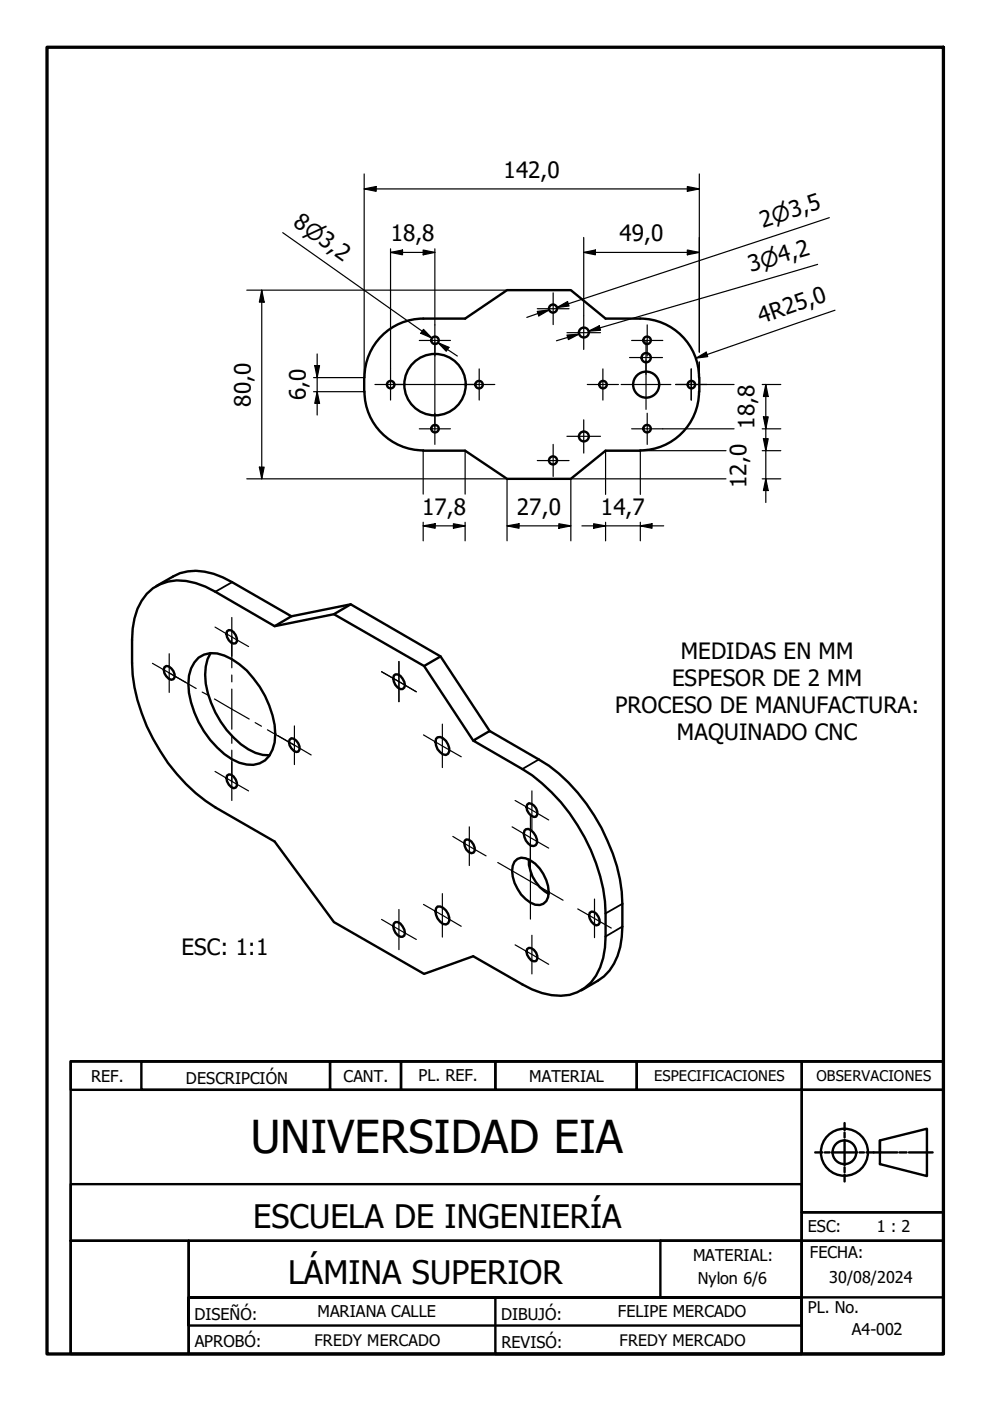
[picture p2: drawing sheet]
<svg xmlns="http://www.w3.org/2000/svg" width="210mm" height="297mm" viewBox="0 0 210 297" stroke-linecap="round" stroke-linejoin="round" font-family="sans-serif">
<!-- layer: Visible (ISO) -->
<g fill="none" stroke="#000" stroke-width=".51">
<path d="M77.2 80.1v2.9M77.3 80a12.5 12.5 0 0 1 12.4-12.5h8.9l8.9-6h13.5l7.4 6h7.3a12.5 12.5 0 0 1 12.5 12.5M77.3 83a12.5 12.5 0 0 0 12.5 12.5M89.7 95.6h8.9l8.9 5.9h13.5l7.4-5.9h7.4M148.2 83a12.5 12.5 0 0 1-12.5 12.5M148.3 80.1v2.9M33.1 124.3l3.6-2.1a11.3 11.3 0 0 1 10.5 .2l14.6 8.3-3.6 2.1-12.5-7.3a14.6 14.6 0 0 0-10.1-2.2 9.6 9.6 0 0 0-7.1 7.8 38.6 38.6 0 0 0 3.9 25.5 37.9 37.9 0 0 0 13.3 14.6l12.5 7.2 12.6 17.1 19.1 11 10.4-3.8 10.4 6a15 15 0 0 0 10.1 2.2 9.6 9.6 0 0 0 7.1-7.8 38.9 38.9 0 0 0-3.9-25.6 37.2 37.2 0 0 0-13.3-14.4l-10.4-6.1 3.5-2 10.4 6a36.9 36.9 0 0 1 14.6 17.2 32.5 32.5 0 0 1 3.2 13.4v4.9a13.7 13.7 0 0 1-3.9 10.5l-1.4 .9-3.4 2.1M42.1 139.4a5.4 5.4 0 0 1 5.5-.4 16.4 16.4 0 0 1 7.5 6.6 18.2 18.2 0 0 1 3.1 11.8 5.2 5.2 0 0 1-4.5 4.8 8.9 8.9 0 0 1-6.1-2.3 20.7 20.7 0 0 1-7.7-14.9 7.1 7.1 0 0 1 2.2-5.6zM44.6 138.5a10.5 10.5 0 0 0-.5 8.5 19.5 19.5 0 0 0 10.1 12.6l1.6 .5h1.3M48.1 133.8l.4-.2a2.03 2.03 0 0 1 1.7 2.4l-.2 .4a1.91 1.91 0 0 1-1.9-2.6zM58.2 132.8l12.6-2.6 19.1 11 10.4 15.8M61.8 130.7l12.6-2.6 19 11.1 10.4 15.8"/>
<path d="M74.4 128.1l-3.6 2.1M93.4 139.2l-3.5 2M34.9 141.5l.3-.3a2.13 2.13 0 0 1 1.8 2.4l-.2 .4a1.62 1.62 0 0 1-1.9-1.3l-.2-.7zM61.4 156.8l.4-.3a2 2 0 0 1 1.4 2.9 1.85 1.85 0 0 1-1.9-2.1zM83.5 143.2l.3-.2a1.91 1.91 0 0 1 1.9 1.6l.2 .7-.2 .5-.4 .3a2.2 2.2 0 0 1-1.8-2.9zM92.5 156.6l.3-.3a2.03 2.03 0 0 1 2.2 1.5 1.43 1.43 0 0 1-.4 2.3 2.72 2.72 0 0 1-2.1-3.5zM48.1 164.5l.4-.3a2.03 2.03 0 0 1 1.7 2.4l-.2 .4-.5 .1a2.26 2.26 0 0 1-1.4-2.6zM98.6 178.2l.3-.2a2.01 2.01 0 0 1 1.7 2.4l-.2 .4a1.52 1.52 0 0 1-1.8-1.4l-.2-.7zM111.2 176.1l.3-.3a1.93 1.93 0 0 1 2.1 1.5l.3 .7v.7l-.3 .5-.4 .2a2.52 2.52 0 0 1-2.1-2.6zM111.8 170.6l.3-.3a1.98 1.98 0 0 1 1.6 2.9 1.86 1.86 0 0 1-2.1-2.1zM83.5 195.8l.3-.3a1.91 1.91 0 0 1 1.9 1.6l.2 .7-.2 .6-.4 .2a2.18 2.18 0 0 1-1.8-2.8zM92.8 192.2a2.53 2.53 0 0 1 2.2 3.6l-.4 .2a2.79 2.79 0 0 1-2.1-3.4z"/>
<path d="M109.1 182.7a2.32 2.32 0 0 1 3.4-.3 8.1 8.1 0 0 1 3.7 7.8 2.28 2.28 0 0 1-3.7 1.2 8.3 8.3 0 0 1-3.8-7.8zM112.1 182.2a8.2 8.2 0 0 0 4.2 7.3M125 193.5l.4-.2a2.03 2.03 0 0 1 1.7 2.4l-.2 .4-.5 .1a2.26 2.26 0 0 1-1.4-2.7zM111.8 201.2l.3-.2a1.91 1.91 0 0 1 1.6 2.8h-.5a2.18 2.18 0 0 1-1.4-2.6z"/>
<circle cx="92.2" cy="72.2" r=".79"/>
<circle cx="117.3" cy="65.4" r=".86"/>
<circle cx="123.8" cy="70.5" r="1.05"/>
<circle cx="137" cy="75.8" r=".98"/>
<circle cx="137.2" cy="72.2" r=".79"/>
<circle cx="82.8" cy="81.6" r=".79"/>
<circle cx="92.2" cy="81.6" r="6.5"/>
<circle cx="92.2" cy="90.9" r=".79"/>
<circle cx="101.6" cy="81.6" r=".79"/>
<circle cx="117.3" cy="97.6" r=".86"/>
<circle cx="123.8" cy="92.5" r="1.05"/>
<circle cx="127.9" cy="81.6" r=".79"/>
<circle cx="137" cy="81.6" r="2.76"/>
<circle cx="137.2" cy="90.9" r=".79"/>
<circle cx="146.6" cy="81.6" r=".79"/>
</g>
<!-- layer: Visible Narrow (ISO) -->
<path d="M49.2 123.4l-3.5 2.1M114.2 161l-3.5 2.1M132 191.6l-3.6 2.1M132 196.5l-3.6 2.1" fill="none" stroke="#000" stroke-width=".38"/>
<!-- layer: Border (ANSI) -->
<path d="M10 10h190v277.1h-190z" fill="none" stroke="#000" stroke-width=".7"/>
<!-- layer: Title (ANSI) -->
<g fill="none" stroke="#000" stroke-width=".51">
<path d="M15 225h185v6.1h-185zM15 225h185v62.1h-185zM30 225h40v6.1h-40zM70 225h15v6.1h-15zM85 225h20v6.1h-20zM105 225h30v6.1h-30zM135 225h35v6.1h-35zM170 231.1h30v25.9h-30zM170 225h30v62.1h-30zM179.1 238.1v1.5M15 251.1h155v12h-155zM170 257h30v6.1h-30z"/>
<path d="M172.8 244.3h1.6M174.9 244.3h1M176.3 244.3h5.4M179.1 240.1v1.1M179.1 241.7v5.4M179.1 247.5v1M179.1 249v1.5M182.2 244.3h1M183.7 244.3h6.5M186.6 241.8l9.9-2.5v10.1l-9.9-2.6zM186.6 241.8v2.5M190.7 244.3h1.5"/>
<path d="M192.7 244.3h5M15 263.1h25v24h-25zM40 263.1h130v12h-130zM40 275.1h130v5.9h-130v-5.9h130v12h-130zM105 275.1h65v12h-65zM140 263.1h30v12h-30zM170 263.1h30v12h-30z"/>
<circle cx="179" cy="244.3" r="5"/>
<circle cx="179" cy="244.3" r="2.51"/>
</g>
<!-- layer: Center Mark (ISO) -->
<g fill="none" stroke="#000" stroke-width=".25">
<path d="M82.8 78.2v6.6M88.9 72.2h6.6M92.2 68.9v6.6M92.2 72.5v18M101.6 78.2v6.6M113.9 65.5h6.7M117.3 62.1v6.7M120.2 70.5h7.1M123.8 67v7.1M127.8 78.2v6.6M133.5 75.8h7M133.9 72.2h6.6"/>
<path d="M137 72.3v7.1M137 76.3v10.5M137.2 68.9v6.6M146.6 78.2v6.6M79.5 81.5h6.6M83.2 81.5h18M88.9 90.9h6.6M92.2 87.6v6.6M98.3 81.5h6.6M113.9 97.6h6.7M117.3 94.2v6.8M120.2 92.5h7.1"/>
<path d="M123.8 89v7.1M124.5 81.5h6.6M131.7 81.5h10.5M133.9 90.9h6.6M137.2 87.6v6.6M143.3 81.5h6.6M35.9 138.6v8.2M45.6 133l7.1 4.1M49.1 130.9v8.2M49.1 134.9v6.7M32.3 140.6l7.1 4.1M35.8 142.6l5.8 3.4"/>
<path d="M42.9 146.7l1.3 .7M45.5 148.2l7.3 4.2M49.1 143.1v1.5M49.1 146.1v8.5M49.1 156.1v1.5M49.1 159.1v6.7M54.1 153.2l1.3 .8M56.7 154.7l5.8 3.4M58.9 155.9l7.1 4.2M62.4 153.9v8.2M80.9 142.4l7.4 4.3M84.6 140.3v8.5"/>
<path d="M89.8 155.8l8 4.7M93.8 153.5v9.2M45.6 163.6l7.1 4.1M49.1 161.5v8.2M96 177.3l7.1 4.2M99.5 175.3v8.2M108.6 175.3l7.7 4.5M109.2 169.7l7.1 4.1M112.5 173.1v9M112.5 178.9v16M112.8 167.7v8.2M80.9 194.9l7.4 4.3"/>
<path d="M84.6 192.8v8.5M89.8 191.8l8 4.6M93.8 189.5v9.2M105.5 182.9l13.9 8M112.8 198.3v8.2M122.5 192.7l7.1 4.1M126 190.6v8.2M109.2 200.3l7.1 4.2"/>
</g>
<!-- layer: Dimension (ISO) -->
<g fill="none" stroke="#000" stroke-width=".25">
<path d="M77.2 36.9v43.2h-10.7M145.7 39.5l2.6 .6-2.6 .5zM148.3 36.9v37.8M59.9 49.3l31.7 22.4-2.1-1.4M77.2 40.1l2.6-.6v1.1zM77.2 40.1h71.1M82.8 53.5l2.5-.5v1zM82.8 53.5h9.4M82.8 52.8v25.4M89.7 53l2.5 .5-2.5 .5zM92.2 52.8v16.1M123.8 53.5l2.4-.5v1z"/>
<path d="M123.8 53.5h24.5M123.8 50.3v16.7M145.7 53l2.6 .5-2.6 .5zM173.4 56.1l-48.6 14.1 2.4-.7M175.8 46.2l-57.7 19 2.4-.8M52.3 61.5h55.2M55.5 61.5l.5 2.6h-1zM55.5 61.5v40M66.7 77.5h1.1l-.6 2.6zM67.2 75v13M89.8 69.8l1.8 1.9-2.4-1zM92.8 72.6l2.4 1-.6 .9z"/>
<path d="M92.8 72.6l4.2 2.9M113.9 66l2.6-.3-2.3 1.3zM116.5 65.7l-4.8 1.6M118.1 65.2l2.2-1.3 .3 1zM120.2 71l2.5-.1-2.2 1.1zM122.7 70.9l-4.7 1.3M124.8 70.2l2.3-1.1 .2 .9zM147.6 75.9l2.1-1.2 .4 .9zM148.3 76.8v3.3M177 65.8l-29.4 10.1M55 99h1l-.5 2.5zM66.5 83h10.7"/>
<path d="M67.2 83l.6 2.5h-1.1zM89.7 95.6v9.2M98.6 95.6v9.2M135.8 95.6v9.2M140.5 90.9h15.1M149.9 81.5h5.7M153.9 95.6h-25.5v9.2M161.6 95.6h3.9M161.6 81.5h3.9M161.6 90.9h3.9M161.9 93h1l-.5 2.6zM161.9 88.4h1l-.5 2.5z"/>
<path d="M162.4 81.5l.5 2.6h-1zM162.4 81.5v25M52.3 101.5h55.2v13.2M89.7 111.5l2.6-.5v1zM89.7 111.5h8.9M89.7 110.7v4M96.1 111l2.5 .5-2.5 .5zM98.6 110.7v4M107.5 111.5l2.5-.5v1zM107.5 111.5h13.5M118.5 111l2.5 .5-2.5 .5zM123.4 111.5h17.3"/>
<path d="M125.9 111l2.5 .5-2.5 .5zM128.4 110.7v4M135.8 111.5l2.4-.5v1zM135.8 110.7v4M153.9 101.5h-32.9v13.2M161.6 101.5h3.9M162.4 101.5l.5 2.5h-1z"/>
</g>
<g fill="#000">
<path d="M77.2 40.1l2.6-.6v1.1zM82.8 53.5l2.5-.5v1zM89.7 53l2.5 .5-2.5 .5zM123.8 53.5l2.4-.5v1zM145.7 39.5l2.6 .6-2.6 .5zM145.7 53l2.6 .5-2.6 .5zM55.5 61.5l.5 2.6h-1zM66.7 77.5h1.1l-.6 2.6zM89.8 69.8l1.8 1.9-2.4-1zM92.8 72.6l2.4 1-.6 .9zM113.9 66l2.6-.3-2.3 1.3zM118.1 65.2l2.2-1.3 .3 1z"/>
<path d="M120.2 71l2.5-.1-2.2 1.1zM124.8 70.2l2.3-1.1 .2 .9zM147.6 75.9l2.1-1.2 .4 .9zM55 99h1l-.5 2.5zM67.2 83l.6 2.5h-1.1zM161.9 93h1l-.5 2.6zM161.9 88.4h1l-.5 2.5zM162.4 81.5l.5 2.6h-1zM89.7 111.5l2.6-.5v1zM96.1 111l2.5 .5-2.5 .5zM107.5 111.5l2.5-.5v1zM118.5 111l2.5 .5-2.5 .5z"/>
<path d="M125.9 111l2.5 .5-2.5 .5zM135.8 111.5l2.4-.5v1zM162.4 101.5l.5 2.5h-1z"/>
</g>
<text font-size="9.6" x="53.1" y="244.5">UNIVERSIDAD EIA</text>
<g font-size="6.9">
<text x="53.7" y="260.3">ESCUELA DE INGENIERÍA</text>
<text x="61.1" y="272.3">LÁMINA SUPERIOR</text>
</g>
<g font-size="4.8">
<text x="106.7" y="37.6">142,0</text>
<text x="62" y="47.8" transform="rotate(35 62 47.8)">8⌀3,2</text>
<text x="82.9" y="51.2">18,8</text>
<text x="131.3" y="51.2">49,0</text>
<text x="161.7" y="48.2" transform="rotate(-18 161.7 48.2)">2⌀3,5</text>
<text x="159.2" y="57.7" transform="rotate(-16 159.2 57.7)">3⌀4,2</text>
<text x="161.4" y="68.6" transform="rotate(-19 161.4 68.6)">4R25,0</text>
<text x="53.1" y="86.2" transform="rotate(-90 53.1 86.2)">80,0</text>
<text x="64.8" y="84.9" transform="rotate(-90 64.8 84.9)">6,0</text>
<text x="160" y="90.9" transform="rotate(-90 160 90.9)">18,8</text>
<text x="158.2" y="103.4" transform="rotate(-90 158.2 103.4)">12,0</text>
<text x="89.5" y="109.1">17,8</text>
<text x="109.6" y="109.1">27,0</text>
<text x="127.4" y="109.1">14,7</text>
<text x="144.3" y="139.7">MEDIDAS EN MM</text>
<text x="142.5" y="145.5">ESPESOR DE 2 MM</text>
<text x="130.4" y="151.2">PROCESO DE MANUFACTURA:</text>
<text x="143.5" y="157">MAQUINADO CNC</text>
<text x="38.5" y="202.4">ESC: 1:1</text>
</g>
<g font-size="3.4">
<text x="19.3" y="229.5">REF.</text>
<text x="39.4" y="229.9">DESCRIPCIÓN</text>
<text x="72.8" y="229.5">CANT.</text>
<text x="88.7" y="229.3">PL. REF.</text>
<text x="112.2" y="229.3">MATERIAL</text>
<text x="171.3" y="261.2">ESC:</text>
<text x="185.9" y="261.2">1 : 2</text>
<text x="146.9" y="267.4">MATERIAL:</text>
<text x="171.7" y="266.6">FECHA:</text>
<text x="148" y="272.3">Nylon 6/6</text>
<text x="175.8" y="272">30/08/2024</text>
<text x="41.2" y="279.9">DISEÑÓ:</text>
<text x="67.3" y="279.3">MARIANA CALLE</text>
<text x="106.2" y="279.8">DIBUJÓ:</text>
<text x="131" y="279.3">FELIPE MERCADO</text>
<text x="171.3" y="278.3">PL. No.</text>
<text x="41.3" y="285.7">APROBÓ:</text>
<text x="66.7" y="285.4">FREDY MERCADO</text>
<text x="106.3" y="285.7">REVISÓ:</text>
<text x="131.4" y="285.5">FREDY MERCADO</text>
<text x="180.6" y="283">A4-002</text>
</g>
<g font-size="3.1">
<text x="138.7" y="229.2">ESPECIFICACIONES</text>
<text x="173.1" y="229.3">OBSERVACIONES</text>
</g>
</svg>
